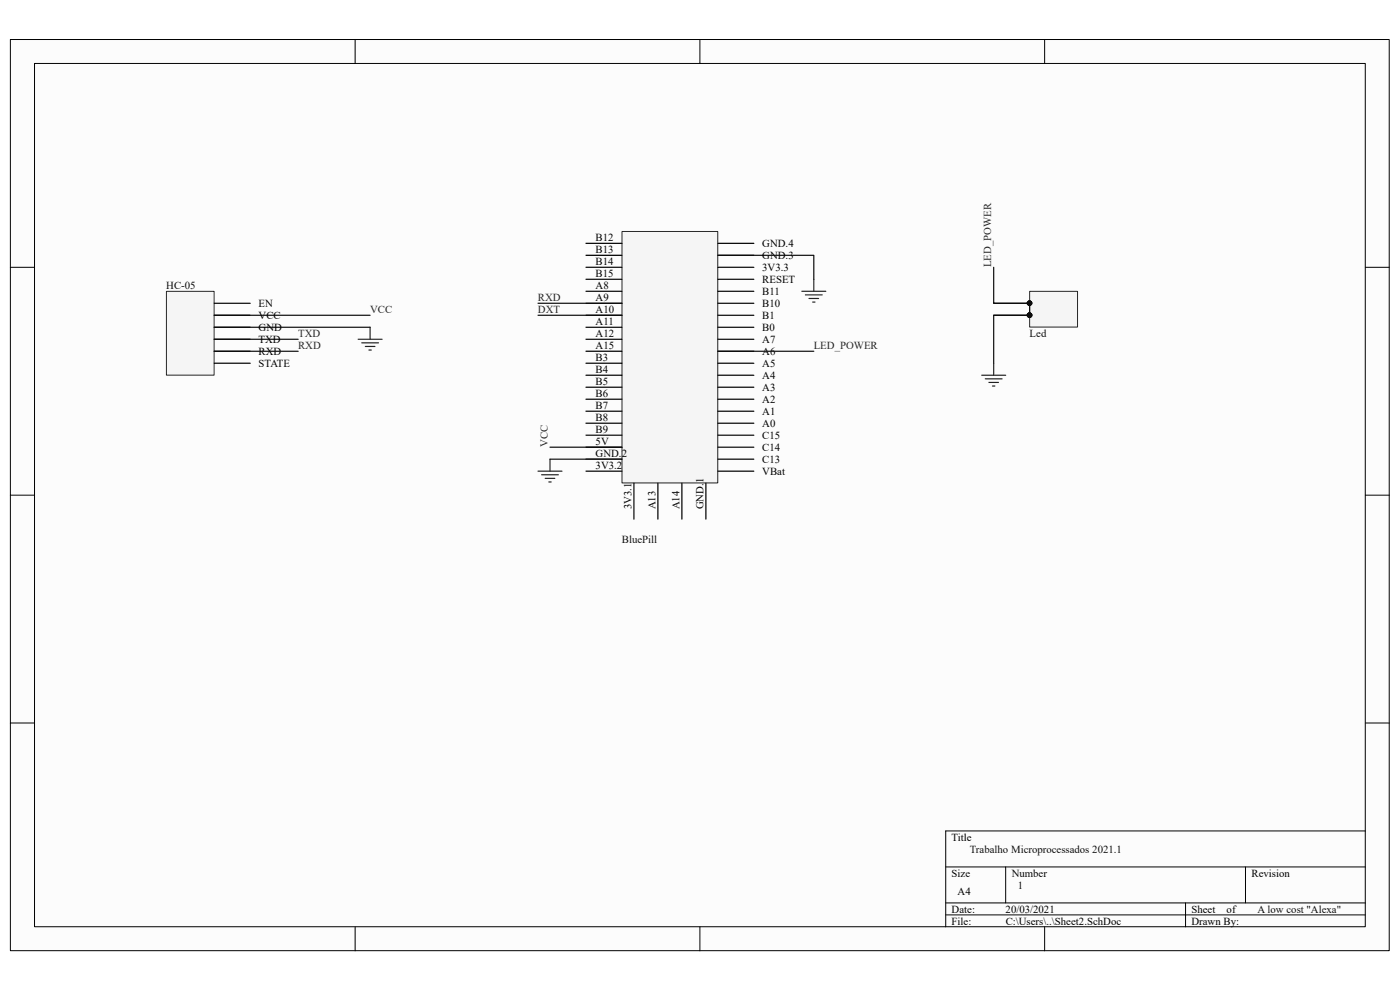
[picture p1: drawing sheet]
<svg xmlns="http://www.w3.org/2000/svg" width="297mm" height="210mm" viewBox="0 0 297 210" stroke-linecap="round" stroke-linejoin="round" font-family="sans-serif">
<path d="M2.2 8.4h292.5v193.3h-292.5z" fill="#fcfcfc"/>
<path d="M2.2 8.4h292.5v193.3h-292.5z" fill="none" stroke="#000" stroke-width=".21"/>
<path d="M7.4 13.5h282.2v183.1h-282.2z" fill="#fcfcfc"/>
<g fill="none" stroke="#000" stroke-width=".21">
<path d="M7.3 13.5h282.3v183.1h-282.3zM75.3 8.4v5.1M148.5 8.4v5.1M221.6 8.4v5.1M2.2 56.7h5.1M289.7 56.7h5.1M2.2 105h5.1M289.7 105h5.1M2.2 153.4h5.1M289.7 153.4h5.1M289.7 176.3h-89.1v20.3M75.3 196.6v5.1"/>
<path d="M148.5 196.6v5.1M200.6 183.9h89.1M200.6 191.5h89.1M200.6 194.1h89.1M213.4 183.9v7.6M221.6 196.6v5.1M251.5 191.5v5.1M264.2 183.9v7.6"/>
</g>
<g fill="none" stroke="#262626" stroke-width=".25">
<path d="M172.6 59.2v2.6M76 72h5.1M76.7 72.7h3.6M77.5 73.5h2M78.3 74.3h.5M78.5 69.4v2.6M170.1 61.8h5.1M170.9 62.6h3.5M171.6 63.3h2.1M172.4 64.1h.5M208.3 79.6h5.1M210.8 77.1v2.5"/>
<path d="M114.1 100h5.1M116.7 97.4v2.6M209 80.4h3.6M209.8 81.1h2M210.6 81.9h.5M114.9 100.7h3.6M115.7 101.5h2M116.4 102.2h.5"/>
</g>
<path d="M35.3 61.8h10.1v17.8h-10.1z" fill="#f5f5f5"/>
<path d="M35.3 61.8h10.1v17.8h-10.1z" fill="none" stroke="#262626" stroke-width=".21"/>
<path d="M45.5 66.9h7.6M45.5 69.4h7.6M45.5 72h7.6M45.5 74.5h7.6M45.5 77.1h7.6M45.5 64.3h7.6" fill="none" stroke="#000" stroke-width=".25"/>
<path d="M132 49.1h20.3v53.3h-20.3z" fill="#f5f5f5"/>
<path d="M132 49.1h20.3v53.3h-20.3z" fill="none" stroke="#262626" stroke-width=".21"/>
<g fill="none" stroke="#000" stroke-width=".25">
<path d="M124.3 59.2h7.6M124.3 56.7h7.6M124.3 54.2h7.6M124.3 51.6h7.6M152.3 59.2h7.6M152.3 56.7h7.6M152.3 54.2h7.6M152.3 51.6h7.6M124.3 79.6h7.6M124.3 77.1h7.6M124.3 74.5h7.6M124.3 72h7.6"/>
<path d="M124.3 69.4h7.6M124.3 66.9h7.6M124.3 64.3h7.6M124.3 61.8h7.6M152.3 79.6h7.6M152.3 77.1h7.6M152.3 74.5h7.6M152.3 72h7.6M152.3 69.4h7.6M152.3 66.9h7.6M152.3 64.3h7.6M152.3 61.8h7.6"/>
<path d="M124.3 82.1h7.6M124.3 84.7h7.6M124.3 87.2h7.6M124.3 89.8h7.6M124.3 92.3h7.6M124.3 94.9h7.6M124.3 97.4h7.6M124.3 100h7.6M152.3 82.1h7.6M152.3 84.7h7.6M152.3 87.2h7.6M152.3 89.8h7.6"/>
<path d="M152.3 92.3h7.6M152.3 94.9h7.6M152.3 97.4h7.6M152.3 100h7.6M134.5 102.5v7.6M139.6 102.5v7.6M144.7 102.5v7.6M149.8 102.5v7.6"/>
</g>
<path d="M218.5 61.8h10.1v7.6h-10.1z" fill="#f5f5f5"/>
<path d="M218.4 61.8h10.2v7.6h-10.2z" fill="none" stroke="#262626" stroke-width=".21"/>
<path d="M210.8 66.9h7.6M210.8 64.3h7.6" fill="none" stroke="#000" stroke-width=".25"/>
<g fill="#0e0e0e" stroke="#0e0e0e" stroke-width=".21">
<circle cx="218.4" cy="66.9" r=".48"/>
<circle cx="218.4" cy="64.3" r=".48"/>
</g>
<path d="M152.3 54.2h20.3v5M210.8 56.7v7.6h7.6v2.6h-7.6v10.2M45.5 74.5h17.8M45.5 72h17.8M45.5 69.4h33M45.5 66.9h33M114.1 66.9h17.8M114.1 64.3h17.8M152.3 74.5h20.3M116.7 97.4h15.2M116.7 94.9h15.2" fill="none" stroke="#0e0e0e" stroke-width=".25"/>
<g font-size="2.3">
<text x="126.4" y="53.7">B13</text>
<text x="126.4" y="51.1">B12</text>
<text x="161.7" y="52.4">GND.4</text>
<text x="126.4" y="58.8">B15</text>
<text x="126.4" y="56.2">B14</text>
<text x="161.7" y="54.9">GND.3</text>
<text x="161.7" y="57.5">3V3.3</text>
<text x="54.9" y="65.1">EN</text>
<text x="126.4" y="63.8">A9</text>
<text x="126.4" y="61.3">A8</text>
<text x="161.7" y="60">RESET</text>
<text x="161.7" y="62.6">B11</text>
<text x="161.7" y="65.1">B10</text>
<text x="54.9" y="67.6">VCC</text>
<text x="54.9" y="70.2">GND</text>
<text x="126.4" y="71.5">A12</text>
<text x="126.4" y="68.9">A11</text>
<text x="126.4" y="66.4">A10</text>
<text x="161.7" y="67.6">B1</text>
<text x="161.7" y="70.2">B0</text>
<text x="54.9" y="72.7">TXD</text>
<text x="54.9" y="75.3">RXD</text>
<text x="54.9" y="77.9">STATE</text>
<text x="126.4" y="76.6">B3</text>
<text x="126.4" y="74">A15</text>
<text x="161.7" y="72.7">A7</text>
<text x="161.7" y="75.3">A6</text>
<text x="161.7" y="77.9">A5</text>
<text x="126.4" y="79.1">B4</text>
<text x="126.4" y="81.7">B5</text>
<text x="161.7" y="80.4">A4</text>
<text x="161.7" y="82.9">A3</text>
<text x="126.4" y="84.2">B6</text>
<text x="126.4" y="86.7">B7</text>
<text x="126.4" y="89.3">B8</text>
<text x="161.7" y="85.5">A2</text>
<text x="161.7" y="88">A1</text>
<text x="126.4" y="91.8">B9</text>
<text x="126.4" y="94.4">5V</text>
<text x="161.7" y="90.6">A0</text>
<text x="161.7" y="93.1">C15</text>
<text x="161.7" y="95.6">C14</text>
<text x="126.4" y="96.9">GND.2</text>
<text x="126.4" y="99.4">3V3.2</text>
<text x="161.7" y="98.2">C13</text>
<text x="161.7" y="100.7">VBat</text>
<text x="134" y="108.1" transform="rotate(-90 134 108.1)">3V3.1</text>
<text x="139.1" y="108.1" transform="rotate(-90 139.1 108.1)">A13</text>
<text x="144.2" y="108.1" transform="rotate(-90 144.2 108.1)">A14</text>
<text x="149.3" y="108.1" transform="rotate(-90 149.3 108.1)">GND.1</text>
<text x="201.9" y="178.3">Title</text>
<text x="201.9" y="186">Size</text>
<text x="214.6" y="186">Number</text>
<text x="265.5" y="186">Revision</text>
<text x="203.2" y="189.8">A4</text>
<text x="201.9" y="193.6">Date:</text>
<text x="201.9" y="196.1">File:</text>
<text x="213.3" y="193.6">20/03/2021</text>
<text x="213.4" y="196.1">C:\Users\..\Sheet2.SchDoc</text>
<text x="252.8" y="193.6">Sheet</text>
<text x="252.8" y="196.1">Drawn By:</text>
<text x="260.2" y="193.6">of</text>
</g>
<g font-size="2.3" fill="#262626">
<text x="210.3" y="56.7" transform="rotate(-90 210.3 56.7)">LED_POWER</text>
<text x="114.1" y="63.8">RXD</text>
<text x="63.2" y="71.5">TXD</text>
<text x="78.5" y="66.4">VCC</text>
<text x="114.1" y="66.4">DXT</text>
<text x="63.2" y="74">RXD</text>
<text x="172.6" y="74">LED_POWER</text>
<text x="116.2" y="94.9" transform="rotate(-90 116.2 94.9)">VCC</text>
</g>
<g font-size="2.3" fill="#0e0e0e">
<text x="35.3" y="61.3">HC-05</text>
<text x="218.4" y="71.5">Led</text>
<text x="132" y="115.2">BluePill</text>
<text x="205.7" y="180.8">Trabalho Microprocessados 2021.1</text>
<text x="215.9" y="188.5">1</text>
<text x="266.8" y="193.6">A low cost &quot;Alexa&quot;</text>
</g>
</svg>
